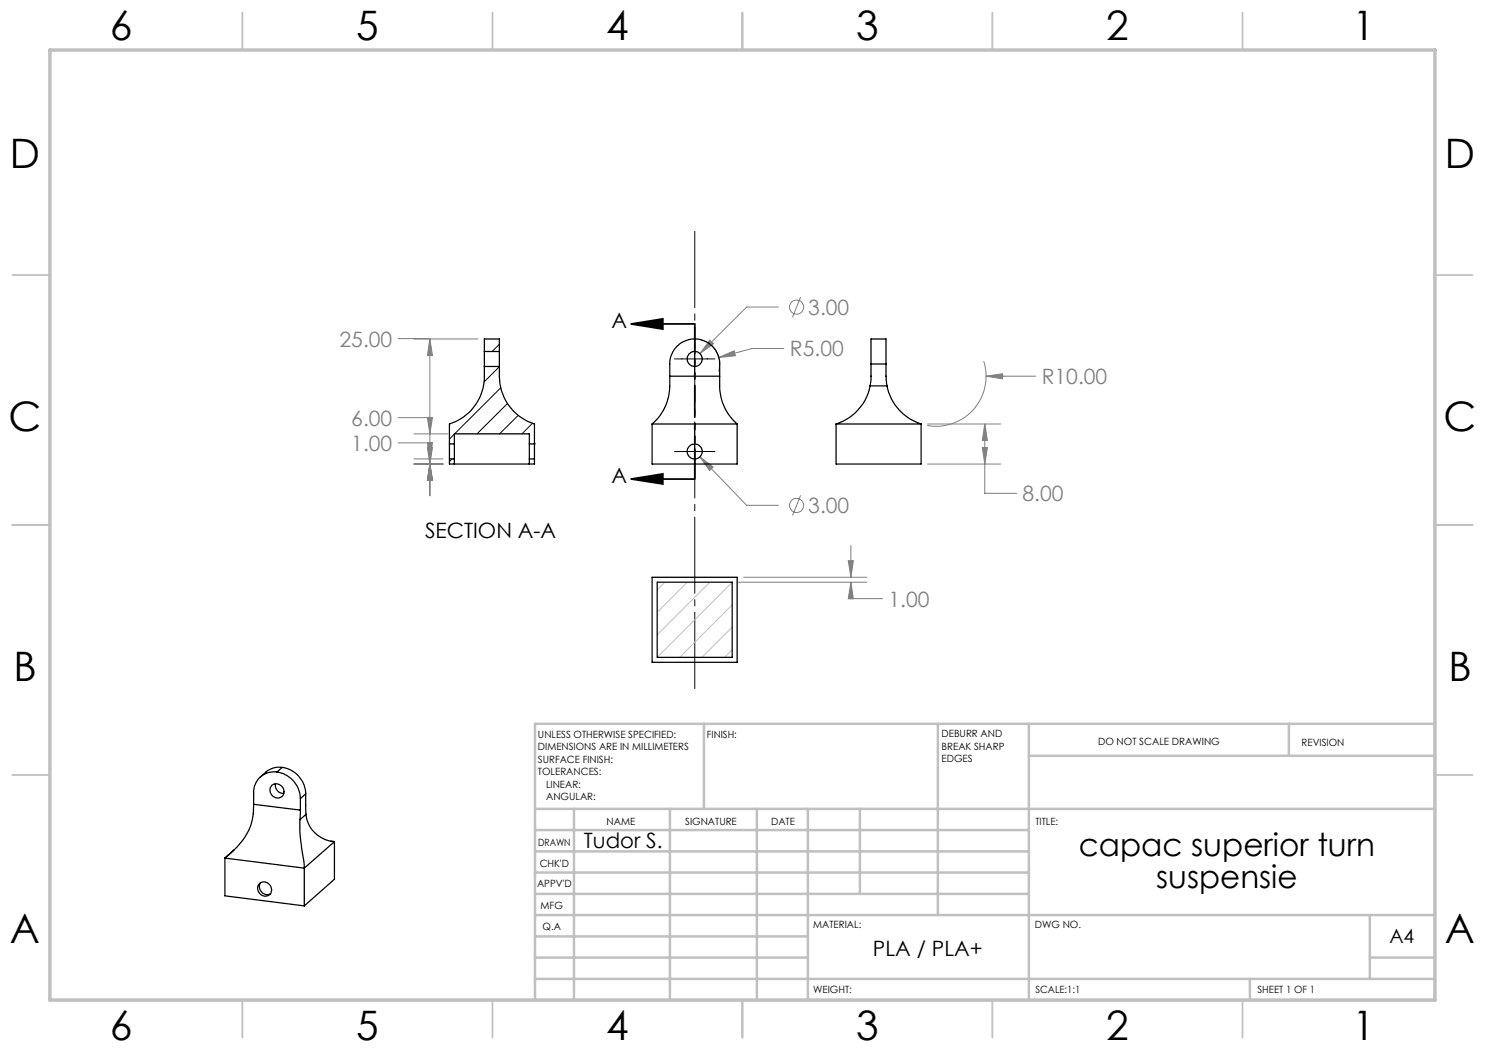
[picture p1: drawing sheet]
<svg xmlns="http://www.w3.org/2000/svg" width="297mm" height="210mm" viewBox="0 0 297 210" stroke-linecap="round" stroke-linejoin="round" font-family="sans-serif">
<g fill="none" stroke="#808080" stroke-width=".2">
<path d="M160.1 59.4l-1.6 4.1M79.6 67.7h6.4v31.5M82.8 67.8h12.8M86 67.8l.5 3.3h-1zM140.2 67.9a5 5 0 0 1 3.5 6.4M142 68l.7 .7-2.7 2zM143.8 71.5l3-1.3 .3 .9zM155.7 61.4h-6.4l-9.3 9.3M156.8 69.7h-6.4l-6.6 1.8M196.7 72.2a10 10 0 0 1-11.2 12.9M197.2 75.2l3.3-.5v1.1zM197.2 75.2h10"/>
<path d="M79.6 88.6h6.4M79.6 83.5h6.4M82.8 92.8h5.8M82.8 91.8h5.8M82.8 86.8h6.8M85.5 88.5h1l-.5 3.3zM85.5 89.5h1l-.5 3.3zM85.5 83.5h1l-.5 3.3zM86 92.8l.5 3.3h-1zM140 91.4l2.6 2-.7 .7zM140 91.4l9.3 9.7h6.4M160.1 99.1l-1.6 4"/>
<path d="M185.5 84.8h14.6M185.5 92.8h14.6M196.5 89.5h1l-.5 3.3zM197 84.8l.5 3.3h-1zM197 84.8v13.9h6.3M147.7 116.4h25.7M148.7 115.5h24.7M169.7 112.1h1l-.5 3.4zM170.2 116.4l.5 3.4h-1zM170.2 116.4v3.3h6.3M170.2 109.1v6.4"/>
<circle cx="159.3" cy="61.4" r="1.41"/>
<circle cx="159.3" cy="101.1" r="1.42"/>
</g>
<path d="M126.2 64.8l6.4-1v2zM126.2 64.8h12.7M126.2 95.8l6.4-1v2zM126.2 95.8h12.7" fill="none" stroke="#000" stroke-width=".35"/>
<path d="M139 138.8v-93.6" fill="none" stroke="#000" stroke-width=".2" stroke-dasharray="15.2 1.3 1.3 1.3" stroke-dashoffset="-1.1"/>
<path d="M134.9 71.8h8.1M138.9 67.8v8M134.9 90.3h8.1M138.9 86.2v8.1" fill="none" stroke="#000" stroke-width=".2"/>
<path d="M139 64.8v31" fill="none" stroke="#000" stroke-width=".35" stroke-dasharray="6.3 1.3 1.3 1.3 1.3 1.3" stroke-dashoffset=".4"/>
<path d="M133 116.4l-1.6 1.6M137.4 116.4l-6 6.1M142 116.4l-10.6 10.6M146.4 116.4l-15 15.1M146.4 121l-10.5 10.5M146.4 125.4l-6 6.1M146.4 129.9l-1.5 1.6" fill="none" stroke="#c0c0c0" stroke-width=".2"/>
<g fill="none" stroke="#c0c0c0" stroke-width=".35">
<path d="M48.5 2.5v7.5M98.5 2.5v7.5M148.5 2.5v7.5M198.5 2.5v7.5M248.5 2.5v7.5M2.5 55h7.5M287 55h7.5M2.5 105h7.5M287 105h7.5M2.5 155h7.5M287 155h7.5M48.5 200v7.5"/>
<path d="M98.5 200v7.5M148.5 200v7.5M198.5 200v7.5M248.5 200v7.5"/>
</g>
<g fill="none" stroke="#c0c0c0" stroke-width=".5">
<path d="M140.8 144.8v17M187.6 144.8v38.2M205.8 144.8v55.2M205.8 151.2h81.2M257.8 144.8v6.4M287 144.8h-180v55.2M107 161.8h180M107 178.8h98.8M107 174.5h98.8M107 170.3h98.8M107 166h98.8M114.8 161.8v38.2"/>
<path d="M134 161.8v38.2M151.4 161.8v38.2M161.6 161.8v38.2M172 161.8v17M107 195.8h180M107 191.5h54.6M107 187.3h54.6M107 183h180M250 195.8v4.2M274 191.5h13M274 183v12.8"/>
</g>
<path d="M10 10h277v190h-277z" fill="none" stroke="#c0c0c0" stroke-width=".7"/>
<path d="M126.2 64.8l6.4-1v2zM126.2 95.8l6.4-1v2z" fill="#000"/>
<path d="M142 68l-2 2.7 2.7-2zM140 91.4l1.9 2.7 .7-.7zM143.8 71.5l3.3-.4-.3-.9zM197.2 75.2l3.3 .6v-1.1zM197 84.8l.5 3.3h-1zM196.5 89.5h1l-.5 3.3zM169.7 112.1h1l-.5 3.4zM170.2 116.4l.5 3.4h-1zM85.5 88.5h1l-.5 3.3zM86 92.8l.5 3.3h-1zM86 67.8l.5 3.3h-1zM85.5 89.5h1l-.5 3.3zM85.5 83.5h1l-.5 3.3zM86 92.8l.5 3.3h-1z" fill="#808080"/>
<g fill="none" stroke="#000" stroke-width=".25">
<path d="M96.9 73.3v1.9a10 10 0 0 1-7 9.6v4M96.9 70.3v3M96.9 70.3v-2.5h3v2.5M96.9 73.3h3M96.9 70.3h3M99.9 73.3v1.9a10 10 0 0 0 7 9.6v4M99.9 70.3v3M133.9 75.2a11 11 0 0 1-3.5 9.6M133.9 75.2v-2.4a5 5 0 0 1 5-5 5 5 0 0 1 5 5v2.4M133.9 75.2h10M143.9 75.2a11.1 11.1 0 0 0 3.5 9.6M174 77.2a10.1 10.1 0 0 1-6.8 7.6"/>
<path d="M174 77.2h3.4M174.2 72.8v3.2l-.2 1.2M174.2 72.8v-5h3v5M174.2 72.8h3M177.2 72.8v3.2l.2 1.2M177.4 77.2a10 10 0 0 0 6.8 7.6M89.9 88.8v3M89.9 91.8v1h17v-1M89.9 88.8h1M89.9 91.8h1M90.9 88.8v3M90.9 88.8v-2h15v2"/>
<path d="M90.9 91.8v1M105.9 88.8v3M105.9 88.8h1M105.9 91.8v1M105.9 91.8h1M106.9 88.8v3M130.4 84.8h17M130.4 84.8v8h17v-8M167.2 84.8h17M167.2 84.8v8h17v-8M130.4 115.5h17v17h-17zM131.4 116.4h15v15.1h-15z"/>
<path d="M54.4 157a1.48 1.48 0 0 1 2.1 .4 1.48 1.48 0 0 1-.4 2.1 1.53 1.53 0 0 1-1.8-.6 1.53 1.53 0 0 1 .1-1.9zM55.1 156.8a1.65 1.65 0 0 0 1.7 1.9M55.4 154.4a5.5 5.5 0 0 1 4.7 5.3M55.4 154.4a4 4 0 0 0-4.7 4.1v2.4M56.4 153.5a5.5 5.5 0 0 1 4.7 5.3M56.4 153.5a4 4 0 0 0-3.2 .9l-1.1 1M56.4 153.5l-1 .9M60.1 159.7v2.3M61.1 158.8l.1 4.1M61.1 158.8l-1 .9M45 171.6l15.9 2M45 171.6v7.6l15.9 2"/>
<path d="M46.8 170l-1.8 1.6M50.7 160.9a11.5 11.5 0 0 1-4 9.2l-1.7 1.5M50.7 160.9l9.4 1.1M51.9 176.7a1.48 1.48 0 0 1 2.1 .3 1.48 1.48 0 0 1-.4 2.1 1.54 1.54 0 0 1-1.8-.5 1.54 1.54 0 0 1 .1-1.9zM52.1 176.6a1.55 1.55 0 0 0 .2 1.8 1.55 1.55 0 0 0 1.8 .3M60 163.9v3l.9 6.7M60.1 162l-.1 1.9M60.9 173.6v7.6M61.2 162.9a6.1 6.1 0 0 0 5.7 5.4M61.2 162.9l-1.2 1M66.2 168.2l.7 .1M66.9 168.3l-6 5.3"/>
<path d="M66.9 168.3v7.6l-6 5.3"/>
<circle cx="138.9" cy="71.8" r="1.51"/>
<circle cx="138.9" cy="90.3" r="1.51"/>
</g>
<path d="M99.9 68.9l-1.5 1.4M99.9 73.3l-3.1 3.1M100.2 77.6l-9.3 9.2M90.4 91.8l-.5 .5M90.9 86.8l-1 1M101.5 80.7l-6.1 6.1M103.6 83.1l-3.7 3.7M106.5 84.7l-2.1 2.1M106.9 88.8h.1" fill="none" stroke="#000" stroke-width=".2"/>
<g font-size="8.1">
<text x="22" y="8">6</text>
<text x="71.2" y="8">5</text>
<text x="121.2" y="8">4</text>
<text x="171.3" y="8">3</text>
<text x="221.3" y="8">2</text>
<text x="270.5" y="8">1</text>
<text x="2" y="33.6">D</text>
<text x="289" y="33.6">D</text>
<text x="1.7" y="86.1">C</text>
<text x="288.7" y="86.1">C</text>
<text x="2.7" y="136.1">B</text>
<text x="289.7" y="136.1">B</text>
<text x="2" y="188.6">A</text>
<text x="289" y="188.6">A</text>
<text x="22" y="208">6</text>
<text x="71.2" y="208">5</text>
<text x="121.2" y="208">4</text>
<text x="171.3" y="208">3</text>
<text x="221.3" y="208">2</text>
<text x="270.5" y="208">1</text>
</g>
<g font-size="6.3">
<text x="215.8" y="171.3">capac superior turn</text>
<text x="231.3" y="177.6">suspensie</text>
</g>
<g font-size="4.2">
<text x="122.3" y="65.6">A</text>
<text x="122.3" y="96.6">A</text>
<text x="85" y="107.6">SECTION A-A</text>
<text x="116.8" y="169.6">Tudor S.</text>
<text x="174.6" y="191.3">PLA / PLA+</text>
</g>
<g font-size="4.2" fill="#808080">
<text x="161.7" y="63">3.00</text>
<text x="67.9" y="69.3">25.00</text>
<text x="158" y="71.3">R5.00</text>
<text x="208.3" y="76.8">R10.00</text>
<text x="70.3" y="85.1">6.00</text>
<text x="70.3" y="90.2">1.00</text>
<text x="204.5" y="100.3">8.00</text>
<text x="161.7" y="102.6">3.00</text>
<text x="177.7" y="121.3">1.00</text>
</g>
<text font-size="3.9" x="277.9" y="188.5">A4</text>
<g font-size="2">
<text x="107.6" y="147.6">UNLESS OTHERWISE SPECIFIED:</text>
<text x="141.4" y="147.6">FINISH:</text>
<text x="188.3" y="147.5">DEBURR AND</text>
<text x="188.3" y="150">BREAK SHARP</text>
<text x="219.6" y="149">DO NOT SCALE DRAWING</text>
<text x="260.3" y="149.2">REVISION</text>
<text x="107.6" y="150.1">DIMENSIONS ARE IN MILLIMETERS</text>
<text x="107.6" y="152.6">SURFACE FINISH:</text>
<text x="107.6" y="155.1">TOLERANCES:</text>
<text x="188.3" y="152.5">EDGES</text>
<text x="109.2" y="157.6">LINEAR:</text>
<text x="109.2" y="160.1">ANGULAR:</text>
<text x="121.3" y="165">NAME</text>
<text x="137" y="164.9">SIGNATURE</text>
<text x="154.2" y="164.9">DATE</text>
<text x="207.1" y="164.9">TITLE:</text>
<text x="107.6" y="169.1">DRAWN</text>
<text x="107.9" y="173.3">CHK'D</text>
<text x="107.4" y="177.4">APPV'D</text>
<text x="108.1" y="181.8">MFG</text>
<text x="108.5" y="186">Q.A</text>
<text x="162.6" y="185.5">MATERIAL:</text>
<text x="207" y="185.5">DWG NO.</text>
<text x="162.6" y="198.5">WEIGHT:</text>
<text x="207.1" y="198.6">SCALE:1:1</text>
<text x="251.5" y="198.6">SHEET 1 OF 1</text>
</g>
</svg>
